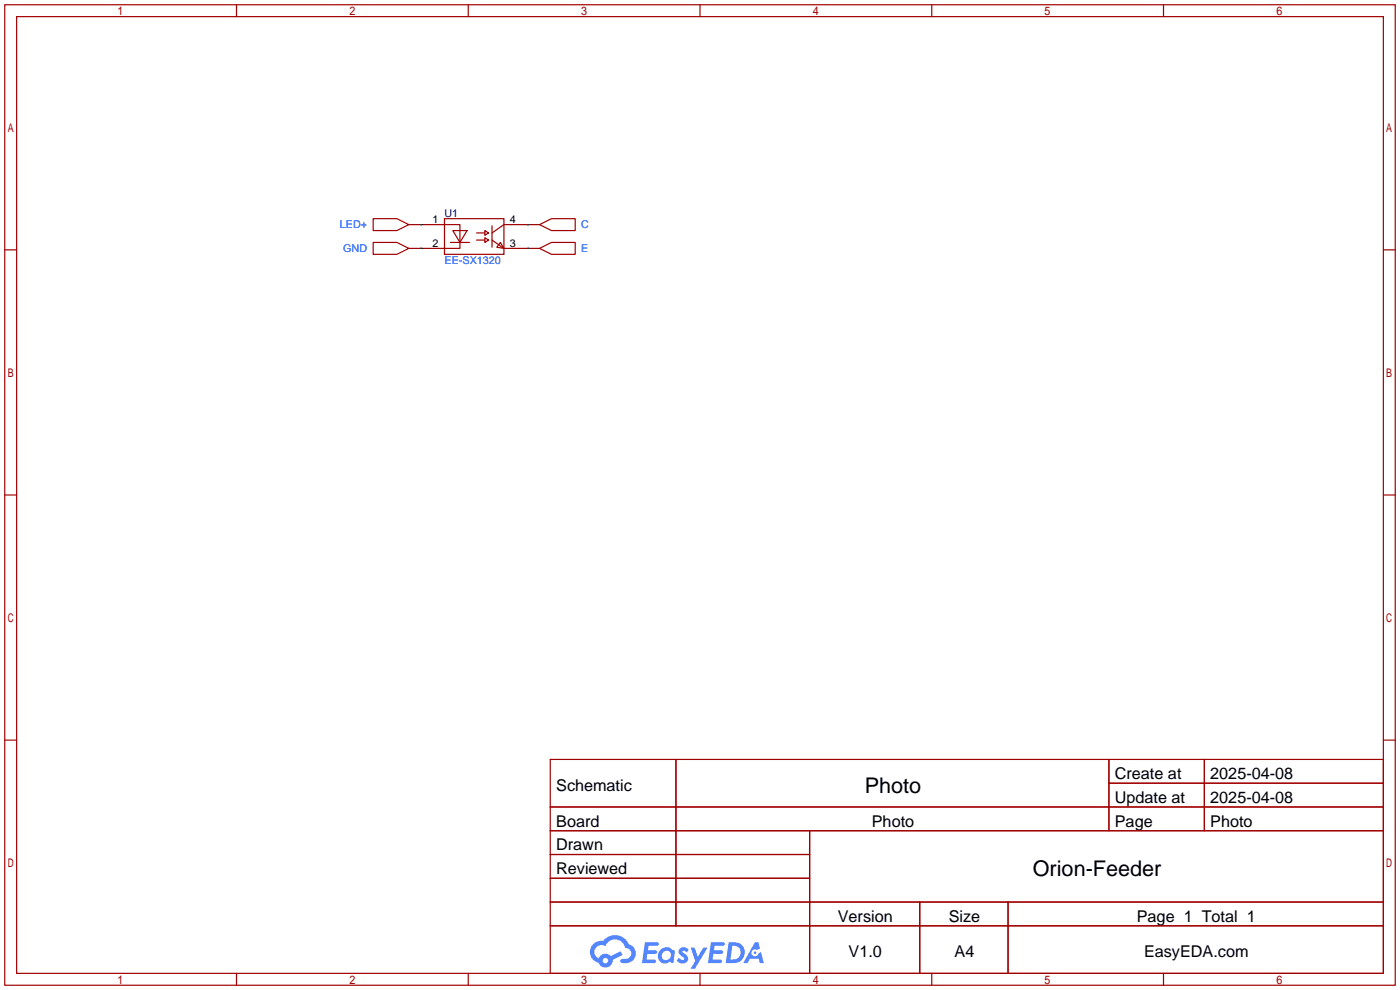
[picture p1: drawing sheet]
<svg xmlns="http://www.w3.org/2000/svg" width="299mm" height="212mm" viewBox="0 0 299 212" stroke-linecap="round" stroke-linejoin="round" font-family="sans-serif">
<g fill="none" stroke="#a10000" stroke-width=".25">
<path d="M1 1h297.2v209.6h-297.2zM3.6 3.6h292.1v204.4h-292.1zM50.5 1v2.6M100.1 1v2.6M149.6 1v2.6M199.1 1v2.6M248.7 1v2.6M1 53.4h2.6M295.7 53.4h2.5M1 105.8h2.6M295.7 105.8h2.5M1 158.2h2.6"/>
<path d="M295.7 158.2h2.5M117.6 162.3h178.1v45.7h-178.1zM117.6 172.5h178.1M117.6 177.5h178.1M144.5 162.3v35.6M173 177.5v30.5M237 162.3v15.2M237 167.4h58.7M257.4 162.3v15.2M117.6 182.6h55.4M117.6 192.8h178.1M117.6 187.7h55.4"/>
<path d="M117.6 197.9h178.1M196.6 192.8v15.2M215.4 192.8v15.2M50.5 208v2.6M100.1 208v2.6M149.6 208v2.6M199.1 208v2.6M248.7 208v2.6"/>
</g>
<g fill="#5487ff">
<path d="M145.3 202.7a1.3 1.3 0 0 1 1.9 .3l-.4 .6a.54 .54 0 0 0-.9-.2l.1 .2a1.34 1.34 0 0 1 .9 1.8 1.47 1.47 0 0 1-2.3-.1l.5-.6 .8 .5a.31 .31 0 0 0 .4-.3 .31 .31 0 0 0-.3-.4 1.12 1.12 0 0 1-.7-1.8z"/>
<path d="M147.6 202.5h.9l.6 2 1.2-2h.9l-2.7 4.6h-.9l1-1.7z"/>
<path d="M137.8 201.4h1.7a1.31 1.31 0 0 1 1.2 .2 .4 .4 0 0 1-.3 .5l-1.8 .1-.1 .9h1.6a.4 .4 0 0 1 .4 .4 .4 .4 0 0 1-.5 .4h-1.6l-.2 1.2h1.4a.46 .46 0 0 1 .5 0 .46 .46 0 0 1 .1 .5l-.4 .2h-2.6z"/>
<path d="M151.9 201.4h1.7a1.32 1.32 0 0 1 1.2 .2 .39 .39 0 0 1-.3 .5l-1.8 .1-.1 .9h1.6a.4 .4 0 0 1 .4 .4 .4 .4 0 0 1-.4 .4h-1.7l-.2 1.2h1.4a.46 .46 0 0 1 .5 0 .46 .46 0 0 1 .1 .5l-.4 .2h-2.6z"/>
<path d="M161.3 201.4h.8l.3 1.3-.6 .4a.75 .75 0 0 0-1.1 .3 .75 .75 0 0 0 .5 1 .75 .75 0 0 0 .9-.7l.5-.2 .6 2.3h-.8l-.3-.9h-1.8l-.5 .9h-1z"/>
<path d="M155.7 201.4l-.6 4.4h1.5a2.27 2.27 0 0 0 2.6-2.2 2.27 2.27 0 0 0-2.7-2.2zM156.5 202.1a1.5 1.5 0 0 1 1.8 1.6 1.5 1.5 0 0 1-1.9 1.4h-.3z"/>
<path d="M141.2 203a1.6 1.6 0 0 0-.3 2.3 1.6 1.6 0 0 0 2.3 .2l.7 .3 .3-2.4-.1-.3-.5-.1a1.58 1.58 0 0 0-2.4 0zM141.8 203.5a.98 .98 0 0 1 1.6 .4 .98 .98 0 0 1-1.1 1.3 .94 .94 0 0 1-.9-.7 .94 .94 0 0 1 .4-1z"/>
<path d="M126.8 201.8a2.37 2.37 0 0 0 1.1 4 1.54 1.54 0 0 0 1.8 1 1.54 1.54 0 0 0 1.2-1.6l2.2-1.1-.5-.8-2 1a1.57 1.57 0 0 0-2.7 .5 1.5 1.5 0 0 1-.7-2.1 1.5 1.5 0 0 1 2.2-.5 2.23 2.23 0 0 1 2.3-1.4 2.23 2.23 0 0 1 2 1.8 1.16 1.16 0 0 1 1.2 1.1 1.16 1.16 0 0 1-1.1 1.2h-.7a.47 .47 0 0 0-.5 .4 .47 .47 0 0 0 .4 .5 2.17 2.17 0 0 0 2.5-.9 2.17 2.17 0 0 0-.3-2.7l-.8-.4a3.2 3.2 0 0 0-5.5-.7l-1.1 .1zM128.8 205.3a.6 .6 0 0 1 1.2 0 .6 .6 0 0 1-1.2 0z"/>
<circle cx="161.4" cy="203.6" r=".28"/>
</g>
<g fill="none" stroke="#a10000" stroke-width=".25">
<path d="M79.8 46.7h5l2.6 1.3-2.6 1.3h-5zM79.8 51.8h5l2.6 1.3-2.6 1.3h-5zM95 46.7h12.7v7.7h-12.7zM95 48h3.3v5.1h-3.3M96.3 51.8h4M96.8 49.3h3l-1.5 2.5zM101.9 49.8h1.7M101.9 51.3h1.7M103.6 49.3l.8 .5-.8 .5zM103.6 50.8l.8 .5-.8 .5zM105.2 51.3l2.5 1.8M105.2 48.3v4.5"/>
<path d="M106.9 51.8l.8 1.3-1.5-.3zM107.7 48l-2.5 1.8M115.3 48l2.6-1.3h5v2.6h-5zM115.3 53.1l2.6-1.3h5v2.6h-5z"/>
</g>
<path d="M87.4 48h7.6M87.4 53.1h7.6M107.7 48h7.6M107.7 53.1h7.6" fill="none" stroke="#870000" stroke-width=".25"/>
<path d="M89.9 48h.1M89.9 53.1h.1M112.8 48h.1M112.8 53.1h.1" fill="none" stroke="#008700" stroke-width=".25"/>
<g font-size="4.6">
<text x="184.8" y="169.4">Photo</text>
<text x="220.7" y="187.2">Orion-Feeder</text>
</g>
<g font-size="3.5">
<text x="238.3" y="166.5">Create at</text>
<text x="258.7" y="166.5">2025-04-08</text>
<text x="118.9" y="169.1">Schematic</text>
<text x="238.3" y="171.6">Update at</text>
<text x="258.7" y="171.6">2025-04-08</text>
<text x="118.9" y="176.7">Board</text>
<text x="186.3" y="176.7">Photo</text>
<text x="238.3" y="176.7">Page</text>
<text x="258.7" y="176.7">Photo</text>
<text x="118.9" y="181.8">Drawn</text>
<text x="118.9" y="186.8">Reviewed</text>
<text x="179.1" y="197">Version</text>
<text x="202.8" y="197">Size</text>
<text x="243" y="197">Page 1 Total 1</text>
<text x="181.4" y="204.6">V1.0</text>
<text x="204" y="204.6">A4</text>
<text x="244.5" y="204.6">EasyEDA.com</text>
</g>
<g font-size="2.3">
<text x="92.4" y="47.7">1</text>
<text x="109" y="47.7">4</text>
<text x="92.4" y="52.8">2</text>
<text x="109" y="52.8">3</text>
</g>
<text font-size="2.3" fill="#000080" x="95" y="46.3">U1</text>
<g font-size="2.3" fill="#00f">
<text x="72.6" y="48.8">LED+</text>
<text x="73.4" y="53.9">GND</text>
<text x="124.2" y="48.8">C</text>
<text x="124.2" y="53.9">E</text>
<text x="95" y="56.4">EE-SX1320</text>
</g>
</svg>
